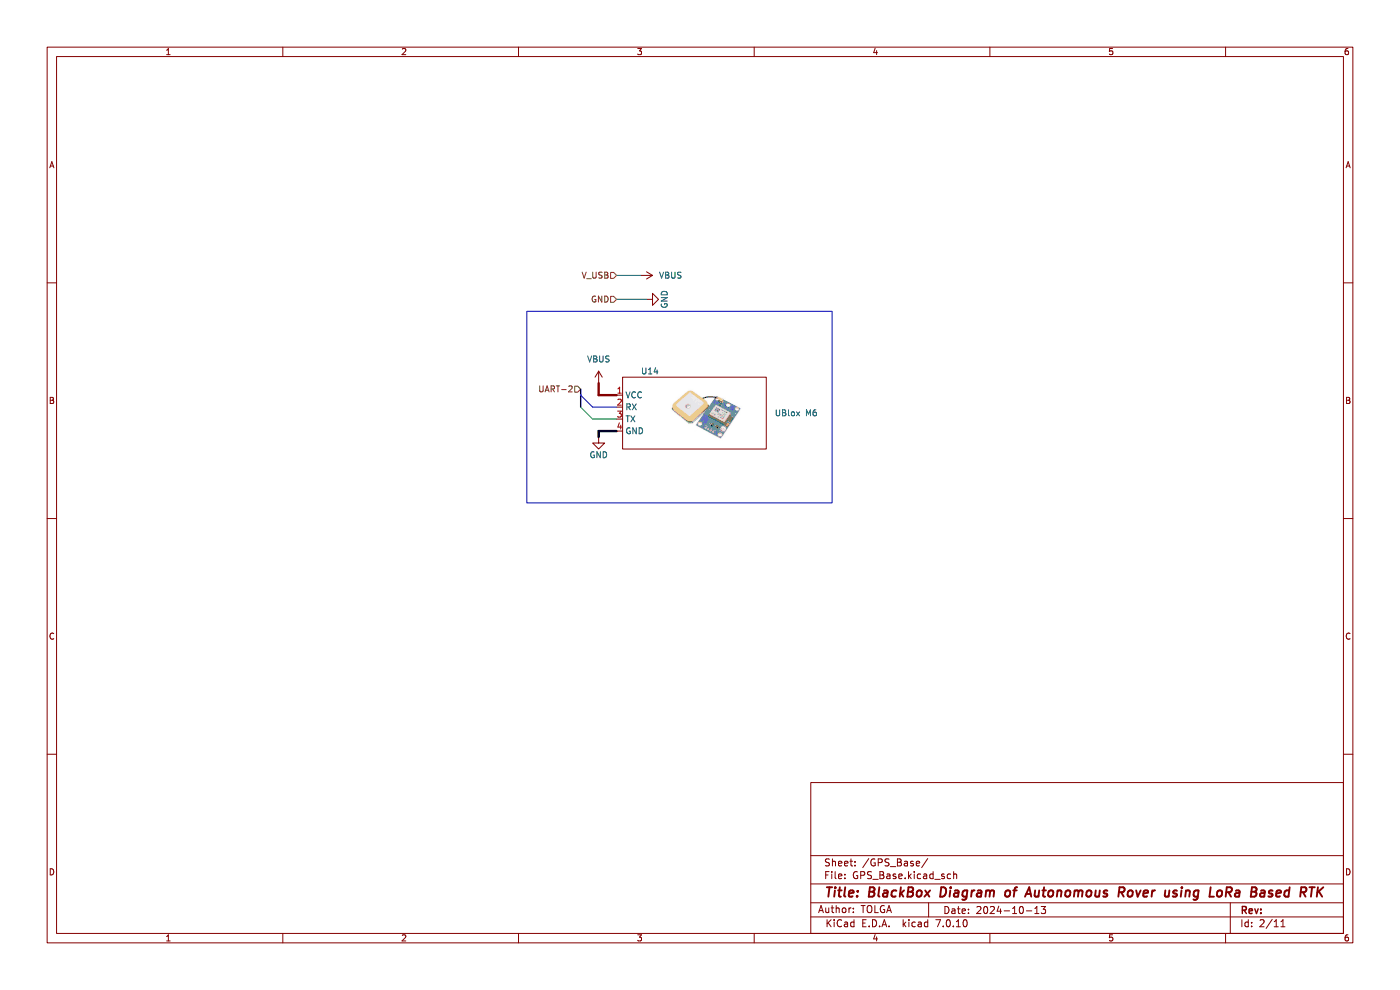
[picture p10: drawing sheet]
(kicad_sch (version 20230121) (generator eeschema)

 (paper "A4")

 (title_block
  (title "BlackBox Diagram of Autonomous Rover using LoRa Based RTK ")
  (date "2024-10-13")
  (comment 9 "TOLGA"))

 (lib_symbols
  (symbol "Sparkfun_IMU_Razor_2" (in_bom yes) (on_board yes)
   (property "Reference" "U3" (at 3.81 1.27 0) (effects (font (size 1.27 1.27)) (justify left)))
   (property "Value" "RPLidar" (at 36.83 -7.62 0) (effects (font (size 1.27 1.27))))
   (property "Footprint" "" (at 0 0 0) (effects (font (size 1.27 1.27)) hide))
   (property "Datasheet" "https://cdn-shop.adafruit.com/datasheets/BST_BNO055_DS000_12.pdf" (at 0 0 0) (effects (font (size 1.27 1.27)) hide))
   (property "Website" "https://www.direnc.net/9-dof-absolute-orientation-imu-fusion-breakout-bno055-adafruit" (at 0 0 0) (effects (font (size 1.27 1.27)) hide))
   (symbol "Sparkfun_IMU_Razor_2_0_1"
    (rectangle (start 0 0) (end 30.48 -15.24) (stroke (width 0) (type default)) (fill (type none))))
   (symbol "Sparkfun_IMU_Razor_2_1_1"
    (pin power_in line (at -1.27 -3.81 0) (length 1.27) (name "VCC" (effects (font (size 1.27 1.27)))) (number "1" (effects (font (size 1.27 1.27)))))
    (pin input line (at -1.27 -6.35 0) (length 1.27) (name "RX" (effects (font (size 1.27 1.27)))) (number "2" (effects (font (size 1.27 1.27)))))
    (pin output line (at -1.27 -8.89 0) (length 1.27) (name "TX" (effects (font (size 1.27 1.27)))) (number "3" (effects (font (size 1.27 1.27)))))
    (pin passive line (at -1.27 -11.43 0) (length 1.27) (name "GND" (effects (font (size 1.27 1.27)))) (number "4" (effects (font (size 1.27 1.27)))))))
  (symbol "power:GND" (power) (pin_names (offset 0)) (in_bom yes) (on_board yes)
   (property "Reference" "#PWR" (at 0 -6.35 0) (effects (font (size 1.27 1.27)) hide))
   (property "Value" "GND" (at 0 -3.81 0) (effects (font (size 1.27 1.27))))
   (property "Footprint" "" (at 0 0 0) (effects (font (size 1.27 1.27)) hide))
   (property "Datasheet" "" (at 0 0 0) (effects (font (size 1.27 1.27)) hide))
   (symbol "GND_0_1"
    (polyline (pts (xy 0 0) (xy 0 -1.27) (xy 1.27 -1.27) (xy 0 -2.54) (xy -1.27 -1.27) (xy 0 -1.27)) (stroke (width 0) (type default)) (fill (type none))))
   (symbol "GND_1_1"
    (pin power_in line (at 0 0 270) (length 0) hide (name "GND" (effects (font (size 1.27 1.27)))) (number "1" (effects (font (size 1.27 1.27)))))))
  (symbol "power:VBUS" (power) (pin_names (offset 0)) (in_bom yes) (on_board yes)
   (property "Reference" "#PWR" (at 0 -3.81 0) (effects (font (size 1.27 1.27)) hide))
   (property "Value" "VBUS" (at 0 3.81 0) (effects (font (size 1.27 1.27))))
   (property "Footprint" "" (at 0 0 0) (effects (font (size 1.27 1.27)) hide))
   (property "Datasheet" "" (at 0 0 0) (effects (font (size 1.27 1.27)) hide))
   (symbol "VBUS_0_1"
    (polyline (pts (xy -0.762 1.27) (xy 0 2.54)) (stroke (width 0) (type default)) (fill (type none)))
    (polyline (pts (xy 0 0) (xy 0 2.54)) (stroke (width 0) (type default)) (fill (type none)))
    (polyline (pts (xy 0 2.54) (xy 0.762 1.27)) (stroke (width 0) (type default)) (fill (type none))))
   (symbol "VBUS_1_1"
    (pin power_in line (at 0 0 90) (length 0) hide (name "VBUS" (effects (font (size 1.27 1.27)))) (number "1" (effects (font (size 1.27 1.27))))))))


 (bus_entry (at 123.19 83.82) (size 2.54 2.54) (stroke (width 0) (type default) (color 0 0 194 1)))
 (bus_entry (at 123.19 86.36) (size 2.54 2.54) (stroke (width 0) (type default) (color 0 194 0 1)))

 (wire (pts (xy 127 91.44) (xy 127 92.71)) (stroke (width 0.5) (type default) (color 0 0 0 1)))
 (bus (pts (xy 123.19 82.55) (xy 123.19 83.82)) (stroke (width 0) (type default)))

 (wire (pts (xy 127 83.82) (xy 130.81 83.82)) (stroke (width 0.5) (type default) (color 132 0 0 1)))
 (wire (pts (xy 125.73 88.9) (xy 130.81 88.9)) (stroke (width 0) (type default)))
 (wire (pts (xy 130.81 63.5) (xy 137.16 63.5)) (stroke (width 0) (type default)))
 (wire (pts (xy 130.81 58.42) (xy 135.89 58.42)) (stroke (width 0) (type default)))
 (wire (pts (xy 125.73 86.36) (xy 130.81 86.36)) (stroke (width 0) (type default) (color 0 0 194 1)))
 (bus (pts (xy 123.19 83.82) (xy 123.19 86.36)) (stroke (width 0) (type default)))

 (wire (pts (xy 127 91.44) (xy 130.81 91.44)) (stroke (width 0.5) (type default) (color 0 0 0 1)))
 (wire (pts (xy 127 81.28) (xy 127 83.82)) (stroke (width 0.5) (type default) (color 132 0 0 1)))

 (rectangle (start 111.76 66.04) (end 176.53 106.68) (stroke (width 0) (type default)) (fill (type none)))

 (image (at 149.86 87.63) (scale 0.449707)
  (data))

 (hierarchical_label "UART-2" (shape input) (at 123.19 82.55 180) (fields_autoplaced) (effects (font (size 1.27 1.27)) (justify right)))
 (hierarchical_label "V_USB" (shape input) (at 130.81 58.42 180) (fields_autoplaced) (effects (font (size 1.27 1.27)) (justify right)))
 (hierarchical_label "GND" (shape input) (at 130.81 63.5 180) (fields_autoplaced) (effects (font (size 1.27 1.27)) (justify right)))

 (symbol (lib_id "power:GND") (at 137.16 63.5 90) (unit 1) (in_bom yes) (on_board yes) (dnp no)
  (property "Reference" "#PWR010" (at 143.51 63.5 0) (effects (font (size 1.27 1.27)) hide))
  (property "Value" "GND" (at 140.97 63.5 0) (effects (font (size 1.27 1.27))))
  (property "Footprint" "" (at 137.16 63.5 0) (effects (font (size 1.27 1.27)) hide))
  (property "Datasheet" "" (at 137.16 63.5 0) (effects (font (size 1.27 1.27)) hide)) (pin "1"))

 (symbol (lib_id "power:VBUS") (at 135.89 58.42 270) (unit 1) (in_bom yes) (on_board yes) (dnp no) (fields_autoplaced)
  (property "Reference" "#PWR09" (at 132.08 58.42 0) (effects (font (size 1.27 1.27)) hide))
  (property "Value" "VBUS" (at 139.7 58.42 90) (effects (font (size 1.27 1.27)) (justify left)))
  (property "Footprint" "" (at 135.89 58.42 0) (effects (font (size 1.27 1.27)) hide))
  (property "Datasheet" "" (at 135.89 58.42 0) (effects (font (size 1.27 1.27)) hide)) (pin "1"))

 (symbol (lib_id "power:VBUS") (at 127 81.28 0) (unit 1) (in_bom yes) (on_board yes) (dnp no) (fields_autoplaced)
  (property "Reference" "#PWR07" (at 127 85.09 0) (effects (font (size 1.27 1.27)) hide))
  (property "Value" "VBUS" (at 127 76.2 0) (effects (font (size 1.27 1.27))))
  (property "Footprint" "" (at 127 81.28 0) (effects (font (size 1.27 1.27)) hide))
  (property "Datasheet" "" (at 127 81.28 0) (effects (font (size 1.27 1.27)) hide)) (pin "1"))

 (symbol (lib_name "Sparkfun_IMU_Razor_2") (lib_id "bitirme:Sparkfun_IMU_Razor") (at 132.08 80.01 0) (unit 1) (in_bom yes) (on_board yes) (dnp no)
  (property "Reference" "U14" (at 135.89 78.74 0) (effects (font (size 1.27 1.27)) (justify left)))
  (property "Value" "UBlox M6" (at 168.91 87.63 0) (effects (font (size 1.27 1.27))))
  (property "Footprint" "" (at 132.08 80.01 0) (effects (font (size 1.27 1.27)) hide))
  (property "Datasheet" "https://www.rlocman.ru/i/File/2011/04/22/1.pdf" (at 132.08 80.01 0) (effects (font (size 1.27 1.27)) hide))
  (property "Website" "https://www.robotistan.com/gy-neo6mv2-gps-modulu-ucus-kontrol-sistem-gpsi" (at 132.08 80.01 0) (effects (font (size 1.27 1.27)) hide)) (pin "4") (pin "1") (pin "2") (pin "3"))

 (symbol (lib_id "power:GND") (at 127 92.71 0) (unit 1) (in_bom yes) (on_board yes) (dnp no)
  (property "Reference" "#PWR08" (at 127 99.06 0) (effects (font (size 1.27 1.27)) hide))
  (property "Value" "GND" (at 127 96.52 0) (effects (font (size 1.27 1.27))))
  (property "Footprint" "" (at 127 92.71 0) (effects (font (size 1.27 1.27)) hide))
  (property "Datasheet" "" (at 127 92.71 0) (effects (font (size 1.27 1.27)) hide)) (pin "1")))
